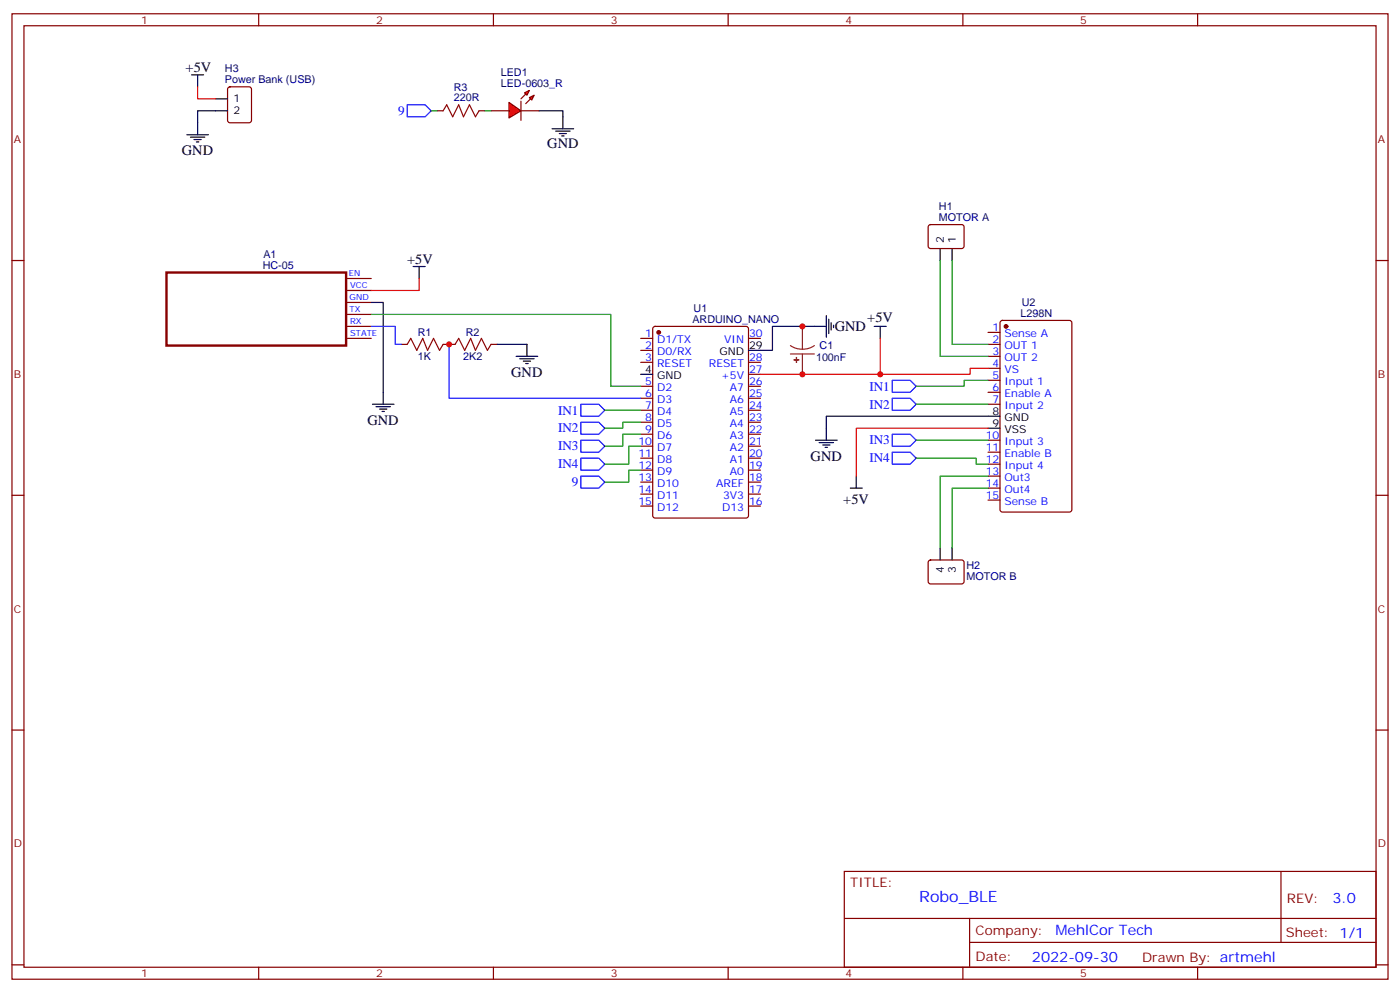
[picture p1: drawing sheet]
<svg xmlns="http://www.w3.org/2000/svg" width="412mm" height="292mm" viewBox="0 0 412 292" stroke-linecap="round" stroke-linejoin="round" font-family="sans-serif">
<g fill="none" stroke="#870000" stroke-width=".35">
<path d="M3.5 4.1h405.4v284.3h-405.4zM7.1 7.6h398.2v277.3h-398.2zM76.2 4.1v3.5M145.3 4.1v3.5M214.5 4.1v3.5M283.6 4.1v3.5M352.8 4.1v3.5M67.3 25.8l.4-.2h5.7l.6 .4 .1 9.5-.5 .6-5.9 .1-.6-.5-.1-9.4zM3.5 76.7h3.6M273.6 66.4l.5-.3 9.5 .1 .4 .7-.1 5.9-.6 .4-9.5-.1-.4-.6v-5.6zM405.3 76.7h3.6M102.3 99.7h7.1"/>
<path d="M102.3 96.1h7.1M102.3 92.6h7.1M102.3 89.1h7.1M102.3 85.5h7.1M102.3 82h7.1M188.7 99.7h3.6M192.5 96.3l.5-.2h26.8l.6 .5 .1 55.3-.5 .6-27 .1-.7-.5v-55.3zM220.5 99.7h3.5M291 97.9h3.6M294.8 94.6l.5-.2h19.7l.7 .4v55.3l-.4 .7h-20l-.7-.4v-55.3zM118.2 101.4h1.7M130.5 101.4h1.8"/>
<path d="M188.7 103.2h3.6M188.7 106.7h3.6M188.7 113.8h3.6M188.7 117.3h3.6M220.5 106.7h3.5M220.5 113.8h3.5M220.5 117.3h3.5M220.5 110.2h3.5M291 101.4h3.6M291 105h3.6M291 108.5h3.6M291 112h3.6"/>
<path d="M291 115.5h3.6M291 119.1h3.6M188.7 120.8h3.6M188.7 124.4h3.6M188.7 127.9h3.6M188.7 131.4h3.6M188.7 134.9h3.6M188.7 138.5h3.6M220.5 120.8h3.5M220.5 124.4h3.5M220.5 127.9h3.5M220.5 131.4h3.5"/>
<path d="M220.5 134.9h3.5M220.5 138.5h3.5M291 129.6h3.6M291 133.2h3.6M291 136.7h3.6M3.5 145.9h3.6M188.7 142h3.6M188.7 145.5h3.6M188.7 149h3.6M220.5 142h3.5M220.5 145.5h3.5M220.5 149h3.5"/>
<path d="M291 140.2h3.6M291 143.8h3.6M291 147.3h3.6M405.3 145.9h3.6M273.6 165.1l.5-.2 9.5 .1 .4 .6-.1 5.9-.6 .5-9.5-.1-.4-.6v-5.7zM3.5 215h3.6M405.3 215h3.6M248.7 256.6h156.6v28.3h-156.6zM377.3 256.7v20.8M248.7 270.5h156.5M285.6 277.5h119.6M285.6 270.5v14.1"/>
<path d="M3.5 284.2h3.6M76.2 284.9v3.5M145.3 284.9v3.5M214.5 284.9v3.5M283.6 284.9v3.5M352.8 284.9v3.5M405.3 284.2h3.6"/>
</g>
<g fill="#870000" stroke="#870000" stroke-width=".35">
<circle cx="194" cy="97.9" r=".53"/>
<circle cx="296.3" cy="96.1" r=".53"/>
</g>
<g fill="none" stroke="#000" stroke-width=".35">
<path d="M55 39.7h6.4M56.4 22h3.6M58.2 22v3.6M63.5 29.1h3.5M67 32.6h-8.8v7.1M56.1 40.4h4.2M57.1 41.1h2.2M57.9 41.8h.7M121.7 78.5h3.5M123.5 78.5v3.5M276.9 73.2v3.5M280.5 73.2v3.5"/>
<path d="M109.4 89.1h3.5v30M239.9 96.1h3.5M243.4 93v6.3M244.1 94v4.2M244.8 95.1v2.1M245.5 95.8v.7M257.5 96.1h3.6M259.3 96.1v3.6M109.7 119.1h6.4M110.8 119.8h4.2M188.7 110.2h3.6M220.5 103.2h3.5"/>
<path d="M111.8 120.5h2.1M112.5 121.2h.7M240.2 129.6h6.4M241.3 130.4h4.2M242.4 131.1h2.1M243.1 131.8h.7M291 126.1h3.6M294.6 122.6h-51.2v7M276.9 161.4v3.5M280.5 161.4v3.5"/>
</g>
<path d="M171.1 119.1h5.3l1.8 1.7-1.8 1.8h-5.3zM262.8 112h5.3l1.8 1.8-1.8 1.7h-5.3zM262.8 117.3h5.3l1.8 1.8-1.8 1.7h-5.3zM171.1 124.4h5.3l1.8 1.7-1.8 1.8h-5.3zM171.1 129.6h5.3l1.8 1.8-1.8 1.8h-5.3zM171.1 134.9h5.3l1.8 1.8-1.8 1.8h-5.3zM262.8 127.9h5.3l1.8 1.7-1.8 1.8h-5.3zM262.8 133.2h5.3l1.8 1.7-1.8 1.8h-5.3z" fill="none" stroke="#00f" stroke-width=".35"/>
<path d="M276.9 76.7v28.3h14.1M280.5 76.7v24.7h10.5M269.9 119.1h21.1M291 112h-7v1.8h-14.1M178.2 120.8h10.5M188.7 124.4h-5.3v1.7h-5.2M188.7 127.9h-5.3v3.5h-5.2M188.7 131.4h-3.5v5.3h-7M269.9 134.9h17.6v1.8h3.5M269.9 129.6h21.1M291 140.2h-14.1v21.2M291 143.8h-10.5v17.6" fill="none" stroke="#008700" stroke-width=".35"/>
<path d="M49 80.3h53v21.5h-53z" fill="none" stroke="#870000" stroke-width=".71"/>
<path d="M58.2 25.6v3.5h5.3M123.5 82v3.5h-14.1" fill="none" stroke="#f00" stroke-width=".35"/>
<path d="M119.9 101.4l1.1-1.7 1.8 3.5 1.7-3.5 1.4 3.5 1.8-3.5 1.8 3.5 1-1.8" fill="none" stroke="#a10000" stroke-width=".35"/>
<g fill="#f00" stroke="#870000" stroke-width=".35">
<path d="M149.9 30.2l3.6 2.4-3.6 2.1z"/>
<path d="M153.5 29.8v5.7z"/>
</g>
<g fill="#870000" stroke="#870000" stroke-width=".35">
<path d="M153.5 29.1l1.4-1.4z"/>
<path d="M154.9 30.5l1.4-1.4z"/>
</g>
<g fill="#f00" stroke="#870000" stroke-width=".35">
<path d="M154.5 27.3l1.4-.7-.7 1.4z"/>
<path d="M155.9 28.8l1.4-.8-.7 1.5z"/>
</g>
<path d="M128.8 32.6h1.7M141.1 32.6h1.8M144.6 32.6h5.3M153.5 32.6h5.2M132.3 101.4h1.8M144.6 101.4h1.8" fill="none" stroke="#870000" stroke-width=".35"/>
<path d="M130.5 32.6l1.1-1.7 1.7 3.5 1.8-3.5 1.4 3.5 1.8-3.5 1.8 3.5 1-1.8M134.1 101.4l1-1.7 1.8 3.5 1.7-3.5 1.5 3.5 1.7-3.5 1.8 3.5 1-1.8" fill="none" stroke="#a10000" stroke-width=".35"/>
<path d="M127 32.6h1.8M142.9 32.6h1.7M109.4 92.6h70.5v21.2h8.8M188.7 138.5h-3.5v3.5h-7" fill="none" stroke="#008700" stroke-width=".35"/>
<path d="M119.9 30.9h5.3l1.8 1.7-1.8 1.8h-5.3zM109.4 96.1h7v5.3h1.8M132.3 101.4v15.9h56.4M171.1 140.2h5.3l1.8 1.8-1.8 1.8h-5.3z" fill="none" stroke="#00f" stroke-width=".35"/>
<g fill="none" stroke="#000" stroke-width=".35">
<path d="M158.7 32.6h7.1v5.3M162.6 37.9h6.4M163.7 38.6h4.2M164.7 39.3h2.2M165.5 40h.7M239.9 96.1h-12.4v7.1h-3.5M146.4 101.4h8.8v3.6M152 105h6.4M153.1 105.7h4.2M154.2 106.4h2.1M154.9 107.1h.7M250.5 143.8h3.5"/>
<path d="M252.2 140.2v3.6"/>
</g>
<path d="M236.4 96.1v6.7M232.8 101.8l1.7 .8 1.9 .2M232.8 104.2h7.1M236.4 104.2v6M239.9 101.8l-1.7 .8-1.8 .2" fill="none" stroke="#8c2424" stroke-width=".35"/>
<g fill="#8c2424" stroke="#8c2424" stroke-width=".35">
<path d="M233.9 106h1.4z"/>
<path d="M234.6 105.3v1.4z"/>
</g>
<path d="M259.3 99.7v10.5h-35.3M291 108.5h-5.2v1.7h-26.5M291 126.1h-38.8v14.1" fill="none" stroke="#f00" stroke-width=".35"/>
<g fill="#c00">
<circle cx="132.3" cy="101.4" r=".88"/>
<circle cx="236.4" cy="96.1" r=".88"/>
<circle cx="236.4" cy="110.2" r=".88"/>
<circle cx="259.3" cy="110.2" r=".88"/>
</g>
<text font-size="4.6" fill="#00f" x="270.8" y="265.7">Robo_BLE</text>
<g font-size="4.2">
<text x="54.7" y="21.3">+5V</text>
<text x="53.6" y="45.8">GND</text>
<text x="161.2" y="43.6">GND</text>
<text x="119.9" y="77.8">+5V</text>
<text x="255.5" y="94.7">+5V</text>
<text x="245.9" y="97.5">GND</text>
<text x="150.6" y="111">GND</text>
<text x="108.3" y="125.1">GND</text>
<text x="238.8" y="135.7">GND</text>
<text x="248.4" y="148.5">+5V</text>
</g>
<g font-size="4.2" fill="#00f">
<text x="392.5" y="265.9">3.0</text>
<text x="310.9" y="275.5">MehlCor Tech</text>
<text x="304" y="283.3">2022-09-30</text>
</g>
<g font-size="3.9" fill="#00f">
<text x="117.3" y="33.9">9</text>
<text x="256.1" y="115">IN1</text>
<text x="164.4" y="122.1">IN1</text>
<text x="256.1" y="120.3">IN2</text>
<text x="164.4" y="127.4">IN2</text>
<text x="256.1" y="130.9">IN3</text>
<text x="164.4" y="132.7">IN3</text>
<text x="164.4" y="138">IN4</text>
<text x="256.1" y="136.2">IN4</text>
<text x="168.5" y="143.2">9</text>
</g>
<g font-size="3.9" fill="#800">
<text x="250.5" y="261.2">TITLE:</text>
<text x="379.1" y="265.9">REV:</text>
<text x="287.4" y="275.4">Company:</text>
<text x="378.7" y="276">Sheet: 1/1</text>
<text x="287.4" y="283.1">Date:</text>
<text x="336.4" y="283.2">Drawn By: artmehl</text>
</g>
<g font-size="3.2" fill="#800">
<text x="41.6" y="7.1">1</text>
<text x="110.8" y="7.1">2</text>
<text x="179.9" y="7.1">3</text>
<text x="249.1" y="7.1">4</text>
<text x="318.2" y="7.1">5</text>
<text x="4.1" y="42.2">A</text>
<text x="405.9" y="42.2">A</text>
<text x="4.1" y="111.3">B</text>
<text x="405.9" y="111.3">B</text>
<text x="4.1" y="180.4">C</text>
<text x="405.9" y="180.4">C</text>
<text x="4.1" y="249.6">D</text>
<text x="405.9" y="249.6">D</text>
<text x="41.6" y="287.9">1</text>
<text x="110.8" y="287.9">2</text>
<text x="179.9" y="287.9">3</text>
<text x="249.1" y="287.9">4</text>
<text x="318.2" y="287.9">5</text>
</g>
<g font-size="3.2" fill="#000080">
<text x="66.2" y="21.3">H3</text>
<text x="147.5" y="22.5">LED1</text>
<text x="66.2" y="24.5">Power Bank (USB)</text>
<text x="133.7" y="29.8">220R</text>
<text x="133.7" y="26.7">R3</text>
<text x="147.5" y="25.6">LED-0603_R</text>
<text x="276.6" y="65.1">MOTOR A</text>
<text x="276.6" y="62">H1</text>
<text x="77.6" y="76">A1</text>
<text x="77.4" y="79.2">HC-05</text>
<text x="204" y="95.1">ARDUINO_NANO</text>
<text x="204.3" y="91.9">U1</text>
<text x="300.6" y="93.3">L298N</text>
<text x="301" y="90.1">U2</text>
<text x="123.1" y="99">R1</text>
<text x="137.2" y="99">R2</text>
<text x="123.1" y="106.1">1K</text>
<text x="136.5" y="106.1">2K2</text>
<text x="240.4" y="106.3">100nF</text>
<text x="241.4" y="102.7">C1</text>
<text x="284.7" y="167.6">H2</text>
<text x="284.7" y="170.7">MOTOR B</text>
</g>
<g font-size="3.2">
<text x="68.8" y="30.2">1</text>
<text x="68.8" y="33.7">2</text>
<text x="278" y="71.4" transform="rotate(-90 278 71.4)">2</text>
<text x="281.5" y="71.4" transform="rotate(-90 281.5 71.4)">1</text>
<text x="211.9" y="104.6">GND</text>
<text x="220.7" y="102.8">29</text>
<text x="190.1" y="109.9">4</text>
<text x="193.6" y="111.7">GND</text>
<text x="292.4" y="122.2">8</text>
<text x="292.4" y="125.8">9</text>
<text x="295.9" y="124">GND</text>
<text x="295.9" y="127.5">VSS</text>
<text x="278" y="168.7" transform="rotate(-90 278 168.7)">4</text>
<text x="281.5" y="168.7" transform="rotate(-90 281.5 168.7)">3</text>
</g>
<g font-size="3.2" fill="#00f">
<text x="190.1" y="99.3">1</text>
<text x="193.6" y="101.1">D1/TX</text>
<text x="213.3" y="101.1">VIN</text>
<text x="220.7" y="99.3">30</text>
<text x="292.4" y="97.5">1</text>
<text x="292.4" y="101.1">2</text>
<text x="295.9" y="99.3">Sense A</text>
<text x="190.1" y="102.8">2</text>
<text x="190.1" y="106.4">3</text>
<text x="193.6" y="104.6">D0/RX</text>
<text x="220.7" y="106.4">28</text>
<text x="292.4" y="104.6">3</text>
<text x="295.9" y="102.8">OUT 1</text>
<text x="295.9" y="106.4">OUT 2</text>
<text x="190.1" y="113.4">5</text>
<text x="193.6" y="108.1">RESET</text>
<text x="208.8" y="108.1">RESET</text>
<text x="212.4" y="111.7">+5V</text>
<text x="220.7" y="113.4">26</text>
<text x="220.7" y="109.9">27</text>
<text x="292.4" y="108.1">4</text>
<text x="292.4" y="111.7">5</text>
<text x="295.9" y="109.9">VS</text>
<text x="295.9" y="113.4">Input 1</text>
<text x="190.1" y="116.9">6</text>
<text x="193.6" y="115.2">D2</text>
<text x="193.6" y="118.7">D3</text>
<text x="215" y="118.7">A6</text>
<text x="215" y="115.2">A7</text>
<text x="220.7" y="116.9">25</text>
<text x="292.4" y="115.2">6</text>
<text x="292.4" y="118.7">7</text>
<text x="295.9" y="116.9">Enable A</text>
<text x="190.1" y="120.5">7</text>
<text x="190.1" y="124">8</text>
<text x="193.6" y="122.2">D4</text>
<text x="193.6" y="125.8">D5</text>
<text x="215" y="125.8">A4</text>
<text x="215" y="122.2">A5</text>
<text x="220.7" y="124">23</text>
<text x="220.7" y="120.5">24</text>
<text x="295.9" y="120.5">Input 2</text>
<text x="188.1" y="131.1">10</text>
<text x="190.1" y="127.5">9</text>
<text x="193.6" y="129.3">D6</text>
<text x="215" y="129.3">A3</text>
<text x="220.7" y="131.1">21</text>
<text x="220.7" y="127.5">22</text>
<text x="290.4" y="129.3">10</text>
<text x="295.9" y="131.1">Input 3</text>
<text x="188.1" y="134.6">11</text>
<text x="193.6" y="132.8">D7</text>
<text x="193.6" y="136.3">D8</text>
<text x="215" y="136.3">A1</text>
<text x="215" y="132.8">A2</text>
<text x="220.7" y="134.6">20</text>
<text x="290.4" y="132.8">11</text>
<text x="290.4" y="136.3">12</text>
<text x="295.9" y="134.6">Enable B</text>
<text x="188.1" y="138.1">12</text>
<text x="188.1" y="141.6">13</text>
<text x="193.6" y="139.9">D9</text>
<text x="193.6" y="143.4">D10</text>
<text x="211" y="143.4">AREF</text>
<text x="215" y="139.9">A0</text>
<text x="220.7" y="141.6">18</text>
<text x="220.7" y="138.1">19</text>
<text x="290.4" y="139.9">13</text>
<text x="290.4" y="143.4">14</text>
<text x="295.9" y="138.1">Input 4</text>
<text x="295.9" y="141.6">Out3</text>
<text x="188.1" y="145.2">14</text>
<text x="188.1" y="148.7">15</text>
<text x="193.6" y="146.9">D11</text>
<text x="213" y="146.9">3V3</text>
<text x="220.7" y="148.7">16</text>
<text x="220.7" y="145.2">17</text>
<text x="290.4" y="146.9">15</text>
<text x="295.9" y="145.2">Out4</text>
<text x="295.9" y="148.7">Sense B</text>
<text x="193.6" y="150.5">D12</text>
<text x="212.7" y="150.5">D13</text>
</g>
<g font-size="2.5" fill="#00f">
<text x="102.8" y="81.3">EN</text>
<text x="103" y="88.4">GND</text>
<text x="103.2" y="84.8">VCC</text>
<text x="103" y="91.9">TX</text>
<text x="103.1" y="95.4">RX</text>
<text x="103.1" y="99">STATE</text>
</g>
</svg>
